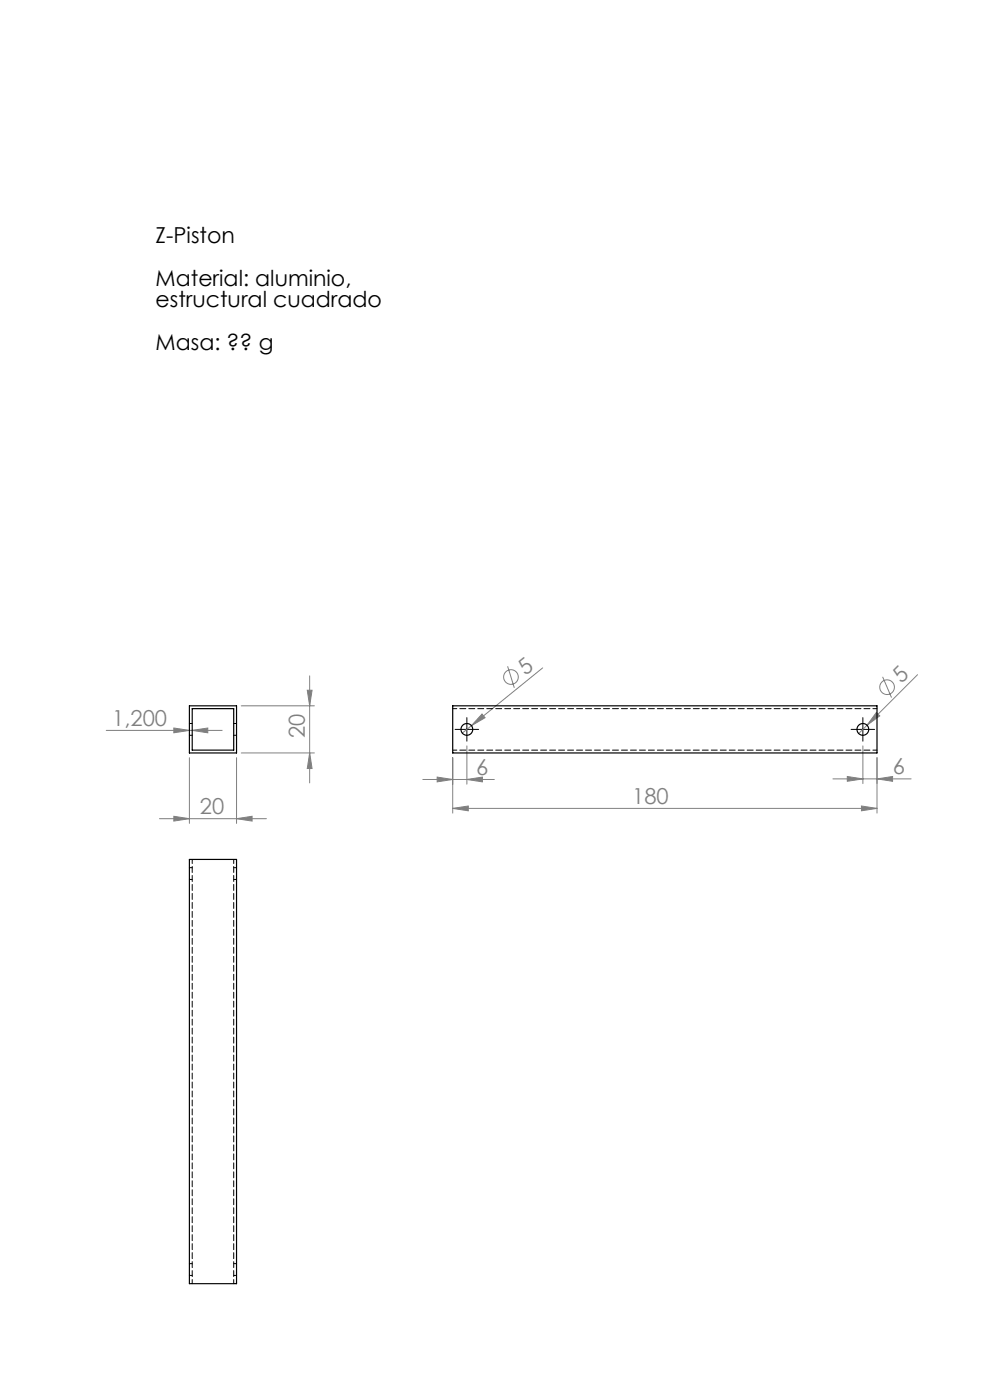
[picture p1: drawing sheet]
<svg xmlns="http://www.w3.org/2000/svg" width="210mm" height="297mm" viewBox="0 0 210 297" stroke-linecap="round" stroke-linejoin="round" font-family="sans-serif">
<g fill="none" stroke="#808080" stroke-width=".21">
<path d="M22.5 154.9h24.6M36.9 154.4l3.3 .5-3.3 .6zM40.8 154.9l3.3-.5v1.1zM51.2 159.7h15.5M51.2 149.7h15.5M65.2 146.4h1l-.5 3.3zM65.7 143.4v22.7M65.7 159.7l.5 3.3h-1zM99 158.2v8.2M102.2 151.5l.7 .8-2.9 1.6zM107.7 141.3l1.4 4.6M115.1 141.7l-17 13.8"/>
<path d="M183 158.2v8M185.9 151.2l.7 .7-2.7 2zM187.2 143.6l1.9 4.4M194.6 143.1l-12.5 12.5M33.8 173.7h22.7M36.9 173.2l3.3 .5-3.3 .5zM40.2 160.7v14M50.2 173.7l3.3-.5v1zM50.2 160.7v14M89.7 165.4h15.2M92.7 164.9l3.3 .5-3.3 .5zM96 171.5l3.3-.5v1z"/>
<path d="M96 160.7v11.8M96 171.5h90M99 165.4l3.3-.5v1zM176.7 165.2h16.6M179.7 164.7l3.3 .5-3.3 .5zM182.7 171l3.3 .5-3.3 .5zM186 165.2l3.3-.5v1zM186 160.7v11.8"/>
<circle cx="108.4" cy="143.6" r="1.56"/>
<circle cx="188.2" cy="145.8" r="1.56"/>
</g>
<path d="M97.8 154.7h-1.3M99 153.5v-1.3M99 156v1.2M100.3 154.7h1.2M181.8 154.7h-1.3M183 153.5v-1.3M183 156v1.2M184.3 154.7h1.2" fill="none" stroke="#000" stroke-width=".21" stroke-dasharray="15.2 1.3 1.3 1.3"/>
<path d="M97.8 154.7h2.5M99 153.5v2.5M181.8 154.7h2.5M183 153.5v2.5" fill="none" stroke="#000" stroke-width=".21"/>
<g fill="#808080">
<path d="M102.2 151.5l.7 .8-2.9 1.6z"/>
<path d="M185.9 151.2l.7 .7-2.7 2z"/>
<path d="M99 165.4l3.3-.5v1zM92.7 164.9l3.3 .5-3.3 .5zM182.7 171l3.3 .5-3.3 .5zM96 171.5l3.3-.5v1z"/>
<path d="M36.9 173.2l3.3 .5-3.3 .5zM50.2 173.7l3.3-.5v1zM179.7 164.7l3.3 .5-3.3 .5zM186 165.2l3.3-.5v1z"/>
<path d="M36.9 154.4l3.3 .5-3.3 .6zM40.8 154.9l3.3-.5v1.1z"/>
<path d="M65.7 159.7l.5 3.3h-1zM65.2 146.4h1l-.5 3.3z"/>
</g>
<g fill="none" stroke="#000" stroke-width=".25">
<path d="M40.2 149.7h10v10h-10zM40.8 150.3h8.8v8.8h-8.8zM96 149.7h90v10h-90zM40.2 182.3h10v90h-10z"/>
<circle cx="99" cy="154.7" r="1.25"/>
<circle cx="183" cy="154.7" r="1.25"/>
</g>
<path d="M40.2 156h.6M40.8 153.5h-.6M49.6 156h.6M50.2 153.5h-.6M40.2 186.6h.6M40.8 184.1h-.6M49.6 186.6h.6M50.2 184.1h-.6M40.2 270.6h.6M40.8 268.1h-.6M49.6 270.6h.6M50.2 268.1h-.6" fill="none" stroke="#000" stroke-width=".21" stroke-dasharray="1.3 .6"/>
<path d="M186 150.3h-90M186 159.1h-90M40.8 272.3v-90M49.6 272.3v-90" fill="none" stroke="#000" stroke-width=".21" stroke-dasharray="1.3 .6" stroke-dashoffset=".4"/>
<g font-size="4.7">
<text x="33" y="51.5">Z-Piston</text>
<text x="33" y="60.6">Material: aluminio,</text>
<text x="33" y="65.1">estructural cuadrado</text>
<text x="33" y="74.2">Masa: ?? g</text>
</g>
<g font-size="4.7" fill="#808080">
<text x="111.5" y="143.3" transform="rotate(-39 111.5 143.3)">5</text>
<text x="191.2" y="145.2" transform="rotate(-45 191.2 145.2)">5</text>
<text x="23.8" y="153.9">1,200</text>
<text x="64.7" y="156.7" transform="rotate(-90 64.7 156.7)">20</text>
<text x="101" y="164.3">6</text>
<text x="189.4" y="164.2">6</text>
<text x="42.4" y="172.7">20</text>
<text x="134.1" y="170.5">180</text>
</g>
</svg>
